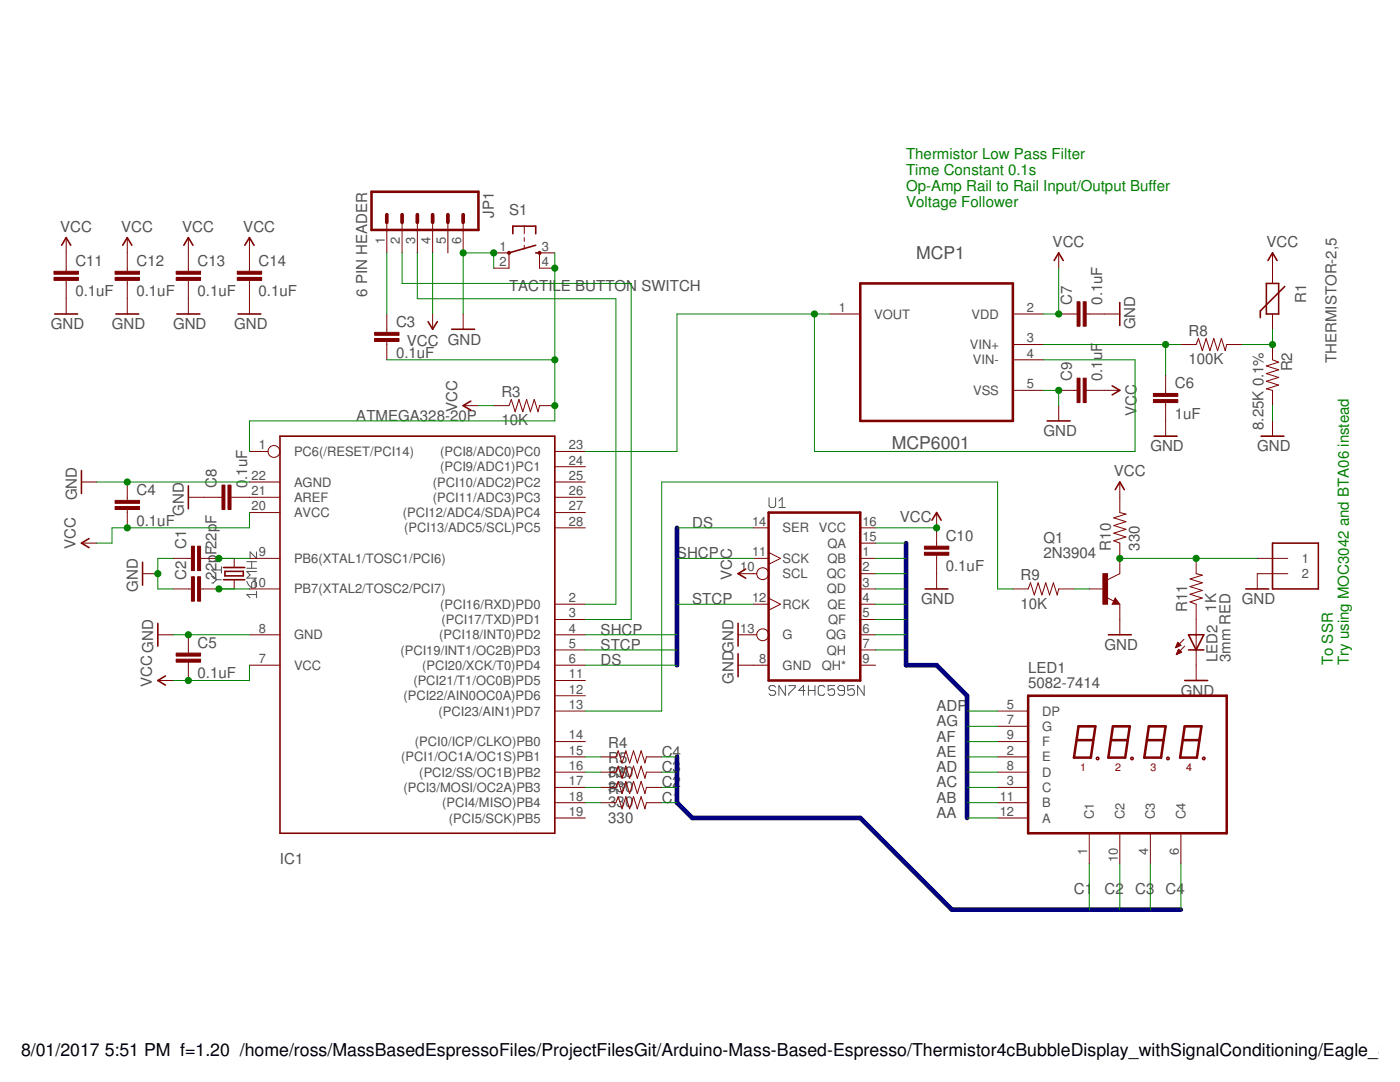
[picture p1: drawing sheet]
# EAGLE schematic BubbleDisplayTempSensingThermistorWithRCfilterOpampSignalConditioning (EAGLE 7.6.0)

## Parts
C1  22pF  CAPKIT  [CAP-PTH-SMALL-KIT]
C2  22pF  CAPKIT  [CAP-PTH-SMALL-KIT]
C3  0.1uF  CAPEZ  [CAP-PTH-SMALLEZ]
C4  0.1uF  CAPEZ  [CAP-PTH-SMALLEZ]
C5  0.1uF  CAPEZ  [CAP-PTH-SMALLEZ]
C6  1uF  CAPEZ  [CAP-PTH-SMALLEZ]
C7  0.1uF  CAPEZ  [CAP-PTH-SMALLEZ]
C8  0.1uF  CAPEZ  [CAP-PTH-SMALLEZ]
C9  0.1uF  CAPEZ  [CAP-PTH-SMALLEZ]
C10  0.1uF  CAPEZ  [CAP-PTH-SMALLEZ]
C11  0.1uF  CAPEZ  [CAP-PTH-SMALLEZ]
C12  0.1uF  CAPEZ  [CAP-PTH-SMALLEZ]
C13  0.1uF  CAPEZ  [CAP-PTH-SMALLEZ]
C14  0.1uF  CAPEZ  [CAP-PTH-SMALLEZ]
IC1  ATMEGA328-20P  [DIL28-3]
J1  1X2-3.5MM  [1X2-3.5MM]
JP1  6 PIN HEADER  M06LOCK_LONGPADS  [1X06_LOCK_LONGPADS]
LED1  5082-7414  [5082-7414]
LED2  3mm RED  LED3MM  [LED3MM]
MCP1  MCP6001  MCP6001R  [MCP6001R]
Q1  2N3904  [TO92]
R1  THERMISTOR-2,5  [RS-2,5]
R2  8.25K 0.1%  RESISTORPTH-1/2W  [AXIAL-0.5]
R3  10K  RESISTORPTH-1/2W  [AXIAL-0.5]
R4  330  RESISTORPTH-1/2W  [AXIAL-0.5]
R5  330  RESISTORPTH-1/2W  [AXIAL-0.5]
R6  330  RESISTORPTH-1/2W  [AXIAL-0.5]
R7  330  RESISTORPTH-1/2W  [AXIAL-0.5]
R8  100K  RESISTORPTH-1/2W  [AXIAL-0.5]
R9  10K  RESISTORPTH-1/2W  [AXIAL-0.5]
R10  330  RESISTORPTH-1/2W  [AXIAL-0.5]
R11  1K  RESISTORPTH-1/2W  [AXIAL-0.5]
S1  TACTILE BUTTON SWITCH  TAC_SWITCHPTH  [TACTILE-PTH]
U1  SN74HC595N  74HC595N  [DIP16]
Y1  16MHz  CRYSTAL-16MHZPTH-HC49US  [HC49US]

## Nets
AA: LED1.12(A) U1.15(QA)
AB: LED1.11(B) U1.1(QB)
AC: LED1.3(C) U1.2(QC)
AD: LED1.8(D) U1.3(QD)
ADP: LED1.5(DP) U1.7(QH)
AE: LED1.2(E) U1.4(QE)
AF: LED1.9(F) U1.5(QF)
AG: LED1.7(G) U1.6(QG)
C1: LED1.1(C1) R7.P$2
C2: LED1.10(C2) R6.P$2
C3: LED1.4(C3) R5.P$2
C4: LED1.6(C4) R4.P$2
DS: IC1.6((PCI20/XCK/T0)PD4) U1.14(SER)
GND: C1.1 C2.1 C4.1 C5.1 C6.2 C7.2 C8.1 C9.1 C10.2 C11.2 C12.2 C13.2 C14.2 IC1.8(GND) IC1.22(AGND) J1.2 JP1.6 LED2.K(C) MCP1.5(VSS) Q1.3(E) R2.P$2 S1.1 S1.2 U1.8(GND) U1.13(G)
N$1: C3.1 JP1.1
N$2: IC1.15((PCI1/OC1A/OC1S)PB1) R4.P$1
N$3: C3.2 IC1.1(PC6(/RESET/PCI14)) R3.P$2 S1.3 S1.4
N$4: C8.2 IC1.21(AREF)
N$5: C1.2 IC1.9(PB6(XTAL1/TOSC1/PCI6)) Y1.2
N$6: C2.2 IC1.10(PB7(XTAL2/TOSC2/PCI7)) Y1.1
N$7: IC1.16((PCI2/SS/OC1B)PB2) R5.P$1
N$8: R1.1 R2.P$1 R8.P$2
N$9: IC1.3((PCI17/TXD)PD1) JP1.2
N$10: IC1.2((PCI16/RXD)PD0) JP1.3
N$11: IC1.17((PCI3/MOSI/OC2A)PB3) R6.P$1
N$12: IC1.18((PCI4/MISO)PB4) R7.P$1
N$13: C6.1 MCP1.3(VIN+) R8.P$1
N$14: IC1.23((PCI8/ADC0)PC0) MCP1.1(VOUT) MCP1.4(VIN-)
N$15: IC1.13((PCI23/AIN1)PD7) R9.P$1
N$16: Q1.2(B) R9.P$2
N$17: J1.1 Q1.1(C) R10.P$1 R11.P$2
N$18: LED2.A R11.P$1
SHCP: IC1.4((PCI18/INT0)PD2) U1.11(SCK)
STCP: IC1.5((PCI19/INT1/OC2B)PD3) U1.12(RCK)
VCC: C4.2 C5.2 C7.1 C9.2 C10.1 C11.1 C12.1 C13.1 C14.1 IC1.7(VCC) IC1.20(AVCC) JP1.4 MCP1.2(VDD) R1.2 R3.P$1 R10.P$2 U1.10(SCL) U1.16(VCC)
Unconnected: IC1.11((PCI21/T1/OC0B)PD5) IC1.12((PCI22/AIN0OC0A)PD6) IC1.14((PCI0/ICP/CLKO)PB0) IC1.19((PCI5/SCK)PB5) IC1.24((PCI9/ADC1)PC1) IC1.25((PCI10/ADC2)PC2) IC1.26((PCI11/ADC3)PC3) IC1.27((PCI12/ADC4/SDA)PC4) IC1.28((PCI13/ADC5/SCL)PC5) JP1.5 U1.9(QH*)

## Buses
C1,C2,C3,C4
SHCP,STCP,DS
AA,AB,AC,AD,AE,AF,AG,ADP

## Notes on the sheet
- Thermistor Low Pass Filter
  Time Constant 0.1s
  Op-Amp Rail to Rail Input/Output Buffer
  Voltage Follower
- To SSR
  Try using MOC3042 and BTA06 instead

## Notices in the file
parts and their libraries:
SparkFun-IC-Logic: Licensing: Creative Commons ShareAlike 4.0 International - https://creativecommons.org/licenses/by-sa/4.0
SparkFun-Capacitors: Licensing: CC v3.0 Share-Alike You are welcome to use this library for commercial purposes.
